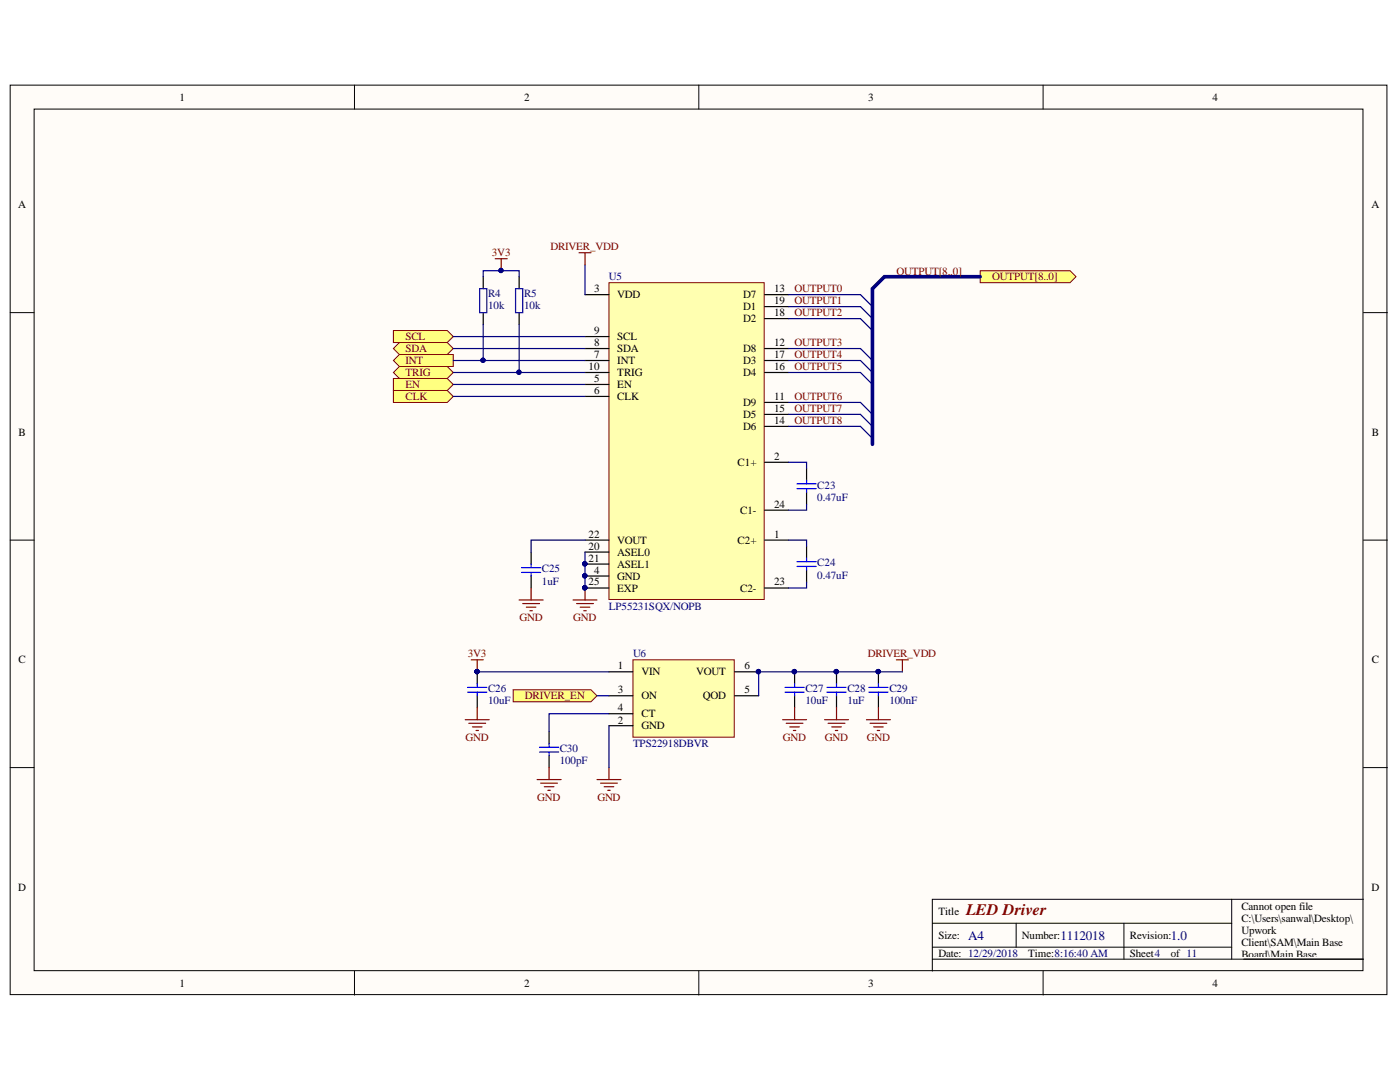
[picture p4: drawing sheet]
<svg xmlns="http://www.w3.org/2000/svg" width="279mm" height="216mm" viewBox="0 0 279 216" stroke-linecap="round" stroke-linejoin="round" font-family="sans-serif">
<g fill="#fffcf8" stroke="#000" stroke-width=".2">
<path d="M2 17h274.8v181.5h-274.8z"/>
<path d="M6.8 21.8h265.2v171.9h-265.2z"/>
</g>
<g fill="none" stroke="#000" stroke-width=".2">
<path d="M70.7 17v4.8M139.5 17v4.8M208.2 17v4.8M2 62.4h4.8M272.1 62.4h4.8M2 107.8h4.8M272.1 107.8h4.8M2 153.2h4.8M272.1 153.2h4.8M245.8 179.4v12M272.1 179.4h-86v14.4M70.7 193.8v4.8"/>
<path d="M139.5 193.8v4.8M186.1 184.2h59.7M186.1 191.4h86M186.1 189h59.7M202.8 184.2v4.8M208.2 193.8v4.8M224.3 184.2v7.2"/>
</g>
<g fill="#ffff80" stroke="#800000" stroke-width=".2">
<path d="M78.5 66h10.8l1.2 1.2-1.2 1.2h-10.8z" fill-rule="evenodd"/>
<path d="M78.5 69.5l1.2-1.1h9.6l1.2 1.1-1.2 1.2h-9.6z" fill-rule="evenodd"/>
<path d="M78.5 71.9l1.2-1.2h10.8v2.4h-10.8z" fill-rule="evenodd"/>
<path d="M78.5 74.3l1.2-1.2h9.6l1.2 1.2-1.2 1.2h-9.6z" fill-rule="evenodd"/>
<path d="M78.5 77.9h10.8l1.2 1.2-1.2 1.2h-10.8z" fill-rule="evenodd"/>
<path d="M78.5 75.5h10.8l1.2 1.2-1.2 1.2h-10.8z" fill-rule="evenodd"/>
<path d="M195.6 54h18l1.1 1.2-1.1 1.2h-18z" fill-rule="evenodd"/>
<path d="M102.4 137.6h15.5l1.2 1.2-1.2 1.2h-15.5z" fill-rule="evenodd"/>
</g>
<path d="M171.7 58.8l2.4 2.4M171.7 74.3l2.4 2.4M171.7 71.9l2.4 2.4M171.7 69.5l2.4 2.4M171.7 63.6l2.4 2.4M171.7 61.2l2.4 2.4M171.7 85.1l2.4 2.4M171.7 82.7l2.4 2.4M171.7 80.3l2.4 2.4" fill="none" stroke="#000080" stroke-width=".24"/>
<path d="M114.4 119.7h4.7M116.8 117.3v2.4M115.1 120.4h3.3M115.8 121.2h1.9M116.5 121.9h.5" fill="none" stroke="#800000" stroke-width=".24"/>
<circle cx="116.7" cy="117.3" r=".43" fill="#000080" stroke="#000080" stroke-width=".2"/>
<path d="M161 93.4v2.4M161 98.2v2.4" fill="none" stroke="#000" stroke-width=".24"/>
<path d="M159.1 96.5h3.8M159.1 97.5h3.8M161 95.8v.7M161 97.5v.7" fill="none" stroke="#00f" stroke-width=".24"/>
<path d="M121.5 56.4h31v63.2h-31z" fill="#ffffb0" stroke="#800000" stroke-width=".2"/>
<g fill="none" stroke="#000" stroke-width=".24">
<path d="M116.8 58.8h4.7M152.6 58.8h4.8M116.8 76.7h4.7M116.8 79.1h4.7M116.8 71.9h4.7M116.8 69.5h4.7M116.8 67.2h4.7M116.8 74.3h4.7M152.6 71.9h4.8M152.6 69.5h4.8M152.6 74.3h4.8M152.6 63.6h4.8"/>
<path d="M152.6 61.2h4.8M152.6 92.2h4.8M152.6 80.3h4.8M152.6 85.1h4.8M152.6 82.7h4.8M116.8 107.8h4.7M116.8 114.9h4.7M116.8 110.2h4.7M116.8 112.6h4.7M116.8 117.3h4.7M152.6 107.8h4.8M152.6 117.3h4.8"/>
<path d="M152.6 101.8h4.8M161 109v2.4M161 113.7v2.4"/>
</g>
<g fill="#000080" stroke="#000080" stroke-width=".2">
<circle cx="116.7" cy="114.9" r=".43"/>
<circle cx="116.7" cy="112.5" r=".43"/>
<circle cx="116.7" cy="117.3" r=".43"/>
</g>
<path d="M159.1 112.1h3.8M159.1 113h3.8M161 111.4v.7M161 113v.7" fill="none" stroke="#00f" stroke-width=".24"/>
<path d="M126.3 131.7h20.2v15.4h-20.2z" fill="#ffffb0" stroke="#800000" stroke-width=".2"/>
<g fill="none" stroke="#000" stroke-width=".24">
<path d="M96.4 55.2v2.4M103.6 55.2v2.4M96.4 62.4v2.4M103.6 62.4v2.4M106 110.2v2.4M106 114.9v2.4M95.2 138.8v2.4M121.5 134.1h4.8M121.5 138.8h4.8M146.6 134.1h4.8M146.6 138.8h4.8M158.6 134.1v2.3"/>
<path d="M158.6 138.8v2.4M166.9 134.1v2.3M166.9 138.8v2.4M175.3 134.1v2.3M175.3 138.8v2.4M109.6 146v2.4M109.6 150.8v2.4M121.5 144.8h4.8M121.5 142.4h4.8"/>
</g>
<g fill="#000080" stroke="#000080" stroke-width=".2">
<circle cx="151.4" cy="134" r=".43"/>
<circle cx="166.9" cy="134" r=".43"/>
<circle cx="158.5" cy="134" r=".43"/>
<circle cx="175.3" cy="134" r=".43"/>
<circle cx="116.7" cy="112.5" r=".43"/>
<circle cx="116.7" cy="114.9" r=".43"/>
<circle cx="116.7" cy="117.3" r=".43"/>
<circle cx="96.4" cy="71.9" r=".43"/>
<circle cx="100" cy="54" r=".43"/>
<circle cx="103.6" cy="74.3" r=".43"/>
</g>
<g fill="none" stroke="#800000" stroke-width=".24">
<path d="M98.8 51.6h2.4M100 51.6v2.4M115.6 50.4h2.3M116.8 50.4v2.4M103.6 119.7h4.8M106 117.3v2.4M94 131.7h2.4M95.2 131.7v2.4M104.3 120.4h3.4M105 121.2h2M105.8 121.9h.4M178.9 131.7h2.4"/>
<path d="M180.1 131.7v2.4M92.9 143.6h4.7M93.6 144.3h3.3M94.3 145h1.9M95 145.8h.5M95.2 141.2v2.4M107.2 155.6h4.8M107.9 156.3h3.4M108.6 157h1.9M109.3 157.7h.5M109.6 153.2v2.4M119.1 155.6h4.8"/>
<path d="M119.9 156.3h3.3M120.6 157h1.9M121.3 157.7h.5M121.5 153.2v2.4M156.2 143.6h4.8M156.9 144.3h3.4M157.6 145h1.9M158.3 145.8h.5M158.6 141.2v2.4M164.6 143.6h4.7M165.3 144.3h3.3M166 145h1.9"/>
<path d="M166.7 145.8h.5M166.9 141.2v2.4M172.9 143.6h4.8M173.6 144.3h3.4M174.4 145h1.9M175.1 145.8h.4M175.3 141.2v2.4"/>
</g>
<g fill="none" stroke="#00f" stroke-width=".24">
<path d="M104.1 113.3h3.8M104.1 114.2h3.8M106 112.6v.7M106 114.2v.7M93.3 137.2h3.9M93.3 138.1h3.9M95.2 136.4v.8M95.2 138.1v.7M156.7 137.2h3.8M156.7 138.1h3.8M158.6 136.4v.8M158.6 138.1v.7"/>
<path d="M165 137.2h3.9M165 138.1h3.9M166.9 136.4v.8M166.9 138.1v.7M173.4 137.2h3.8M173.4 138.1h3.8M175.3 136.4v.8M175.3 138.1v.7M107.7 149.1h3.8M107.7 150.1h3.8M109.6 148.4v.7M109.6 150.1v.7"/>
</g>
<path d="M95.7 57.6h1.5v4.8h-1.5zM102.9 57.6h1.4v4.8h-1.4z" fill="none" stroke="#0000bf" stroke-width=".24"/>
<g fill="none" stroke="#000080" stroke-width=".24">
<path d="M96.4 55.2v-1.2h7.2v1.2M116.8 52.8v6M157.4 58.8h14.3M90.5 74.3h26.3M90.5 71.9h26.3M90.5 69.5h26.3M90.5 67.2h26.3M90.5 76.7h26.3M90.5 79.1h26.3M96.4 64.8v7.1M103.6 64.8v9.5M157.4 74.3h14.3"/>
<path d="M157.4 71.9h14.3M157.4 69.5h14.3M157.4 63.6h14.3M157.4 61.2h14.3M157.4 92.2h3.6v1.2M157.4 85.1h14.3M157.4 82.7h14.3M157.4 80.3h14.3M116.8 110.2v7.1M116.8 107.8h-10.8v2.4M157.4 107.8h3.6v1.2M161 100.6v1.2h-3.6"/>
<path d="M161 116.1v1.2h-3.6M95.2 134.1h26.3M119.1 138.8h2.4M180.1 134.1h-28.7v4.7M121.5 142.4h-11.9v3.6M121.5 144.8v8.4"/>
</g>
<path d="M195.6 55.2h-19.1l-2.4 2.4v31.1" fill="none" stroke="#000080" stroke-width=".72"/>
<text font-size="3.2" fill="#000080" x="94.5" y="135.9">PIC2602</text>
<text font-size="3.2" fill="#800000" x="192.8" y="182.6">LED Driver</text>
<g font-size="2.6" fill="#000080">
<text x="193.2" y="187.5">A4</text>
<text x="211.6" y="187.5">1112018</text>
<text x="233.6" y="187.5">1.0</text>
</g>
<g font-size="2.2">
<text x="35.9" y="20.1">1</text>
<text x="104.6" y="20.1">2</text>
<text x="173.3" y="20.1">3</text>
<text x="242" y="20.1">4</text>
<text x="3.6" y="41.6">A</text>
<text x="273.7" y="41.6">A</text>
<text x="118.5" y="58.3">3</text>
<text x="123.2" y="59.5">VDD</text>
<text x="148.3" y="59.5">D7</text>
<text x="154.5" y="58.3">13</text>
<text x="148.3" y="64.3">D2</text>
<text x="148.3" y="61.9">D1</text>
<text x="154.5" y="63.1">18</text>
<text x="154.5" y="60.7">19</text>
<text x="118.5" y="71.4">7</text>
<text x="118.5" y="69.1">8</text>
<text x="118.5" y="66.7">9</text>
<text x="123.2" y="70.2">SDA</text>
<text x="123.2" y="67.9">SCL</text>
<text x="148.3" y="70.2">D8</text>
<text x="154.5" y="69.1">12</text>
<text x="154.5" y="71.4">17</text>
<text x="117.5" y="73.9">10</text>
<text x="118.5" y="76.2">5</text>
<text x="123.2" y="77.4">EN</text>
<text x="123.2" y="72.7">INT</text>
<text x="123.2" y="75.1">TRIG</text>
<text x="148.3" y="75.1">D4</text>
<text x="148.3" y="72.7">D3</text>
<text x="154.5" y="73.9">16</text>
<text x="118.5" y="78.6">6</text>
<text x="123.2" y="79.8">CLK</text>
<text x="148.3" y="81.1">D9</text>
<text x="148.3" y="83.4">D5</text>
<text x="154.5" y="79.8">11</text>
<text x="154.5" y="82.2">15</text>
<text x="3.7" y="87">B</text>
<text x="148.3" y="85.8">D6</text>
<text x="154.5" y="84.6">14</text>
<text x="273.8" y="87">B</text>
<text x="147.2" y="93">C1+</text>
<text x="154.5" y="91.8">2</text>
<text x="154.5" y="101.4">24</text>
<text x="117.5" y="107.3">22</text>
<text x="147.7" y="102.5">C1-</text>
<text x="154.5" y="107.3">1</text>
<text x="117.5" y="109.7">20</text>
<text x="117.5" y="112.1">21</text>
<text x="123.2" y="110.9">ASEL0</text>
<text x="123.2" y="113.3">ASEL1</text>
<text x="123.2" y="108.5">VOUT</text>
<text x="147.2" y="108.5">C2+</text>
<text x="117.5" y="116.8">25</text>
<text x="118.5" y="114.5">4</text>
<text x="123.2" y="115.6">GND</text>
<text x="123.2" y="118.1">EXP</text>
<text x="147.7" y="118.1">C2-</text>
<text x="154.5" y="116.8">23</text>
<text x="3.7" y="132.4">C</text>
<text x="123.3" y="133.6">1</text>
<text x="128" y="134.7">VIN</text>
<text x="138.9" y="134.7">VOUT</text>
<text x="148.6" y="133.6">6</text>
<text x="273.8" y="132.4">C</text>
<text x="123.3" y="138.4">3</text>
<text x="123.3" y="141.9">4</text>
<text x="128" y="139.6">ON</text>
<text x="128" y="143.1">CT</text>
<text x="140.3" y="139.6">QOD</text>
<text x="148.6" y="138.4">5</text>
<text x="123.3" y="144.4">2</text>
<text x="128" y="145.6">GND</text>
<text x="3.6" y="177.8">D</text>
<text x="273.7" y="177.8">D</text>
<text x="187.3" y="182.6">Title</text>
<text x="247.8" y="181.7">Cannot open file</text>
<text x="247.8" y="184">C:\Users\sanwal\Desktop\</text>
<text x="187.3" y="187.3">Size:</text>
<text x="187.3" y="191">Date: 12/29/2018</text>
<text x="204" y="187.3">Number:</text>
<text x="205.2" y="191">Time:8:16:40 AM</text>
<text x="225.5" y="187.3">Revision:</text>
<text x="225.5" y="191">Sheet4</text>
<text x="233.6" y="191">of 11</text>
<text x="247.8" y="186.4">Upwork</text>
<text x="247.8" y="188.8">Client\SAM\Main Base</text>
<text x="247.8" y="191.2">Board\Main Base</text>
<text x="35.9" y="196.9">1</text>
<text x="104.6" y="196.9">2</text>
<text x="173.3" y="196.9">3</text>
<text x="242" y="196.9">4</text>
<text x="247.8" y="193.6">Board\Main Base</text>
<text x="247.8" y="198.4">Files\Logo.png</text>
</g>
<g font-size="2.2" fill="#800000">
<text x="98.2" y="51.1">3V3</text>
<text x="109.8" y="50">DRIVER_VDD</text>
<text x="158.5" y="58.3">OUTPUT0</text>
<text x="178.9" y="54.8">OUTPUT[8..0]</text>
<text x="198" y="56">OUTPUT[8..0]</text>
<text x="158.5" y="60.7">OUTPUT1</text>
<text x="158.5" y="63.1">OUTPUT2</text>
<text x="80.9" y="67.9">SCL</text>
<text x="80.9" y="70.2">SDA</text>
<text x="158.5" y="69.1">OUTPUT3</text>
<text x="158.5" y="71.4">OUTPUT4</text>
<text x="80.9" y="72.7">INT</text>
<text x="80.9" y="75.1">TRIG</text>
<text x="80.9" y="77.4">EN</text>
<text x="158.5" y="73.9">OUTPUT5</text>
<text x="80.9" y="79.8">CLK</text>
<text x="158.5" y="79.8">OUTPUT6</text>
<text x="158.5" y="82.2">OUTPUT7</text>
<text x="158.5" y="84.6">OUTPUT8</text>
<text x="103.7" y="124">GND</text>
<text x="114.4" y="124">GND</text>
<text x="93.4" y="131.2">3V3</text>
<text x="173.2" y="131.2">DRIVER_VDD</text>
<text x="104.8" y="139.6">DRIVER_EN</text>
<text x="92.9" y="147.9">GND</text>
<text x="156.3" y="147.9">GND</text>
<text x="164.6" y="147.9">GND</text>
<text x="173" y="147.9">GND</text>
<text x="107.2" y="159.8">GND</text>
<text x="119.2" y="159.8">GND</text>
</g>
<g font-size="2.2" fill="#000080">
<text x="97.4" y="59.3">R4</text>
<text x="104.6" y="59.3">R5</text>
<text x="121.5" y="56">U5</text>
<text x="97.4" y="61.7">10k</text>
<text x="104.6" y="61.7">10k</text>
<text x="163.1" y="97.5">C23</text>
<text x="163.1" y="99.9">0.47uF</text>
<text x="163.1" y="113">C24</text>
<text x="108.1" y="114.2">C25</text>
<text x="108.1" y="116.7">1uF</text>
<text x="163.1" y="115.5">0.47uF</text>
<text x="121.5" y="121.6">LP55231SQX/NOPB</text>
<text x="126.3" y="131.2">U6</text>
<text x="97.4" y="138.1">C26</text>
<text x="97.4" y="140.5">10uF</text>
<text x="160.7" y="138.1">C27</text>
<text x="160.7" y="140.5">10uF</text>
<text x="169.1" y="138.1">C28</text>
<text x="169.1" y="140.5">1uF</text>
<text x="177.5" y="138.1">C29</text>
<text x="177.5" y="140.5">100nF</text>
<text x="126.3" y="149.1">TPS22918DBVR</text>
<text x="111.7" y="150">C30</text>
<text x="111.7" y="152.5">100pF</text>
</g>
</svg>
